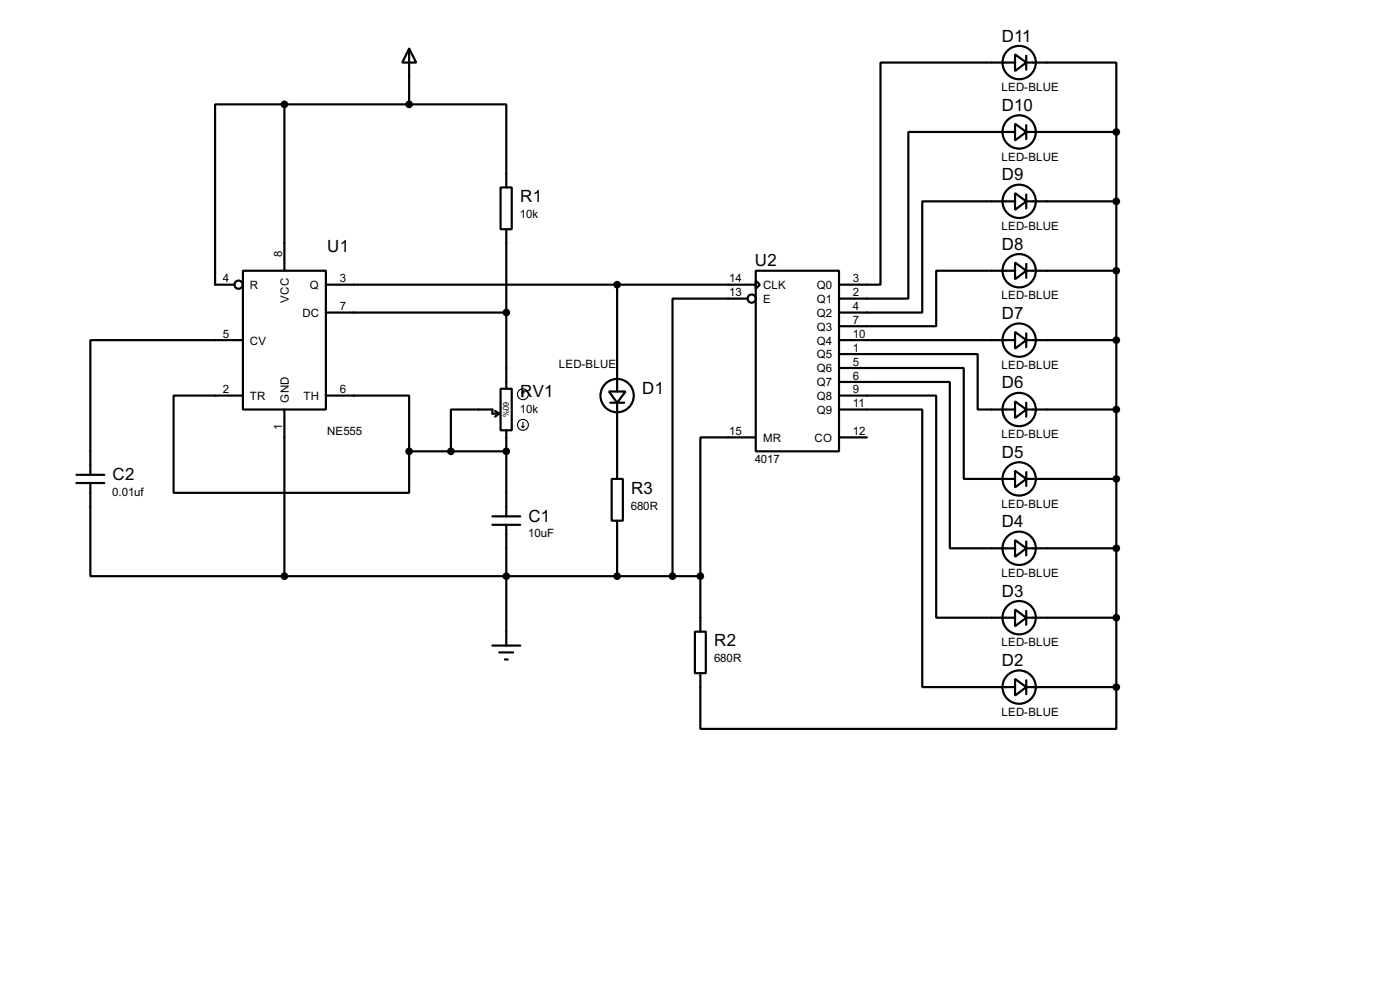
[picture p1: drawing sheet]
<svg xmlns="http://www.w3.org/2000/svg" width="256mm" height="180mm" viewBox="0 0 256 180" stroke-linecap="round" stroke-linejoin="round" font-family="sans-serif">
<g fill="none" stroke="#000" stroke-width=".4">
<path d="M52.1 19.1h-12.7v33h3.6M52.1 19.1v30.5M52.1 19.1h22.9M75 8.9l1.3 2.6h-2.6zM75 19.1h17.8v15.2M75 8.9v10.2M186 10l2 1.5-2 1.5zM186 11.5h-24.7v40.6h-7.6M188 11.5h16.5v12.7M188 10.2v2.6M91.7 34.3h2.1v7.7h-2.1zM186 35.4l2 1.5-2 1.5z"/>
<path d="M186 22.7l2 1.5-2 1.5zM186 24.2h-19.6v30.5h-12.7M186 36.9h-17v20.3h-15.3M188 24.2h16.5M188 36.9h16.5M188 22.9v2.6M188 35.6v2.6M204.5 24.2v101.6M44.5 49.6h15.2v25.4h-15.2zM59.7 57.2h33.1M59.7 52.1h78.8M92.8 42v29.2"/>
<path d="M113.1 52.1v19.6M137 54.7h-13.8v50.8M138.5 49.6h15.2v33h-15.2zM138.5 51.4l.7 .7-.7 .8zM186 48.1l2 1.5-2 1.5zM186 49.6h-14.5v10.1h-17.8M188 49.6h16.5M188 48.3v2.6M44.5 72.4h-12.7v17.8h43.2v-7.6M44.5 62.3h-27.9v24.6M52.1 75v30.5M59.7 72.4h15.3v10.2"/>
<path d="M90.7 75.2l.8 .5M91.5 75.7h-1.3v-.7h-7.6v7.6M91.5 75.7l-.8 .6M91.7 71.2h2.1v7.6h-2.1zM92.8 78.8v15.7M111.6 71.7h3l-1.5 2zM111.8 73.7h2.6M113.1 73.7v14M153.7 64.8h25.4v10.2h6.9M153.7 67.4h22.9v20.3h9.4M153.7 69.9h20.3v30.5h12M153.7 72.4h17.8v40.7h14.5"/>
<path d="M153.7 75h15.3v50.8h17M153.7 62.3h32.3M186 73.5l2 1.5-2 1.5zM186 60.8l2 1.5-2 1.5zM188 62.3h16.5M188 75h16.5M188 61v2.6M188 73.7v2.6M14 86.9h5.1M14 88.4h5.1M16.6 88.4v17.1h35.5M75 82.6h17.8"/>
<path d="M90.2 94.5h5.1M90.2 96.1h5.1M92.8 96.1v22.1M112.1 87.7h2v7.6h-2zM113.1 95.3v10.2M138.5 80.1h-10.2v25.4M153.7 80.1h5.1M186 98.9l2 1.5-2 1.5zM186 86.2l2 1.5-2 1.5zM188 87.7h16.5M188 86.4v2.6M188 99.1v2.6"/>
<path d="M52.1 105.5h76.2M90.2 118.2h5.1M91.5 119.4h2.5M127.3 115.6h2v7.6h-2zM128.3 105.5v10.1M186 111.6l2 1.5-2 1.5zM188 100.4h16.5M188 113.1h16.5M188 111.8v2.6M92.5 120.7h.5M128.3 123.2v10.2h76.2v-7.6M186 124.3l2 1.5-2 1.5z"/>
<path d="M188 125.8h16.5M188 124.5v2.6"/>
<circle cx="186.7" cy="11.5" r="3.1"/>
<circle cx="186.7" cy="36.9" r="3.1"/>
<circle cx="186.7" cy="24.2" r="3.1"/>
<circle cx="43.7" cy="52.1" r=".75"/>
<circle cx="137.7" cy="54.7" r=".75"/>
<circle cx="186.7" cy="49.6" r="3.1"/>
<circle cx="113" cy="72.4" r="3.1"/>
<circle cx="186.7" cy="62.3" r="3.1"/>
<circle cx="186.7" cy="75" r="3.1"/>
<circle cx="186.7" cy="87.7" r="3.1"/>
<circle cx="186.7" cy="113.1" r="3.1"/>
<circle cx="186.7" cy="100.4" r="3.1"/>
<circle cx="186.7" cy="125.8" r="3.1"/>
</g>
<circle cx="92.8" cy="82.6" r=".2" fill="#000"/>
<g fill="none" stroke="#000" stroke-width=".2">
<path d="M95.6 78l.2 .3M95.8 71.7v1M95.8 77.3v1M95.8 71.7l.3 .2M95.8 71.7l-.2 .2M96.1 78l-.3 .3"/>
<circle cx="95.8" cy="77.8" r="1"/>
<circle cx="95.8" cy="72.2" r="1"/>
</g>
<g fill="#000" stroke="#000" stroke-width=".4">
<circle cx="52.1" cy="19.1" r=".5"/>
<circle cx="74.9" cy="19.1" r=".5"/>
<circle cx="204.5" cy="24.2" r=".5"/>
<circle cx="204.5" cy="36.9" r=".5"/>
<circle cx="92.7" cy="57.2" r=".5"/>
<circle cx="113" cy="52.1" r=".5"/>
<circle cx="204.5" cy="49.6" r=".5"/>
<circle cx="204.5" cy="62.3" r=".5"/>
<circle cx="204.5" cy="75" r=".5"/>
<circle cx="74.9" cy="82.6" r=".5"/>
<circle cx="82.6" cy="82.6" r=".5"/>
<circle cx="92.7" cy="82.6" r=".5"/>
<circle cx="204.5" cy="87.7" r=".5"/>
<circle cx="52.1" cy="105.5" r=".5"/>
<circle cx="92.7" cy="105.5" r=".5"/>
<circle cx="113" cy="105.5" r=".5"/>
<circle cx="123.2" cy="105.5" r=".5"/>
<circle cx="128.3" cy="105.5" r=".5"/>
<circle cx="204.5" cy="113.1" r=".5"/>
<circle cx="204.5" cy="100.4" r=".5"/>
<circle cx="204.5" cy="125.8" r=".5"/>
</g>
<g font-size="3.5">
<text x="183.5" y="7.6">D11</text>
<text x="183.5" y="20.3">D10</text>
<text x="183.5" y="33">D9</text>
<text x="95.3" y="37">R1</text>
<text x="60" y="46.2">U1</text>
<text x="183.5" y="45.7">D8</text>
<text x="138.3" y="48.7">U2</text>
<text x="183.5" y="58.4">D7</text>
<text x="183.5" y="71.1">D6</text>
<text x="95.3" y="72.6">RV1</text>
<text x="117.7" y="72.1">D1</text>
<text x="183.5" y="83.8">D5</text>
<text x="20.6" y="87.8">C2</text>
<text x="96.8" y="95.5">C1</text>
<text x="115.6" y="90.4">R3</text>
<text x="183.5" y="96.5">D4</text>
<text x="183.5" y="109.2">D3</text>
<text x="130.9" y="118.3">R2</text>
<text x="183.5" y="121.9">D2</text>
</g>
<g font-size="2.4">
<text x="183.5" y="16.7">LED-BLUE</text>
<text x="183.5" y="29.4">LED-BLUE</text>
<text x="95.2" y="40">10k</text>
<text x="51.7" y="47" transform="rotate(-90 51.7 47)">8</text>
<text x="183.5" y="42.1">LED-BLUE</text>
<text x="40.8" y="51.7">4</text>
<text x="45.8" y="52.9">R</text>
<text x="56.8" y="52.9">Q</text>
<text x="62.3" y="51.7">3</text>
<text x="133.6" y="51.7">14</text>
<text x="139.8" y="52.9">CLK</text>
<text x="149.6" y="52.9">Q0</text>
<text x="156.3" y="51.7">3</text>
<text x="52.9" y="55.4" transform="rotate(-90 52.9 55.4)">VCC</text>
<text x="55.4" y="58">DC</text>
<text x="62.3" y="56.8">7</text>
<text x="133.6" y="54.3">13</text>
<text x="139.8" y="55.4">E</text>
<text x="149.6" y="55.4">Q1</text>
<text x="149.6" y="58">Q2</text>
<text x="156.3" y="54.3">2</text>
<text x="156.3" y="56.8">4</text>
<text x="156.3" y="59.3">7</text>
<text x="183.5" y="54.8">LED-BLUE</text>
<text x="40.8" y="61.9">5</text>
<text x="45.8" y="63.1">CV</text>
<text x="149.6" y="60.5">Q3</text>
<text x="149.6" y="63.1">Q4</text>
<text x="149.6" y="65.6">Q5</text>
<text x="156.3" y="61.9">10</text>
<text x="156.3" y="64.4">1</text>
<text x="40.8" y="72">2</text>
<text x="62.3" y="72">6</text>
<text x="102.4" y="67.4">LED-BLUE</text>
<text x="149.6" y="68.1">Q6</text>
<text x="149.6" y="70.7">Q7</text>
<text x="156.3" y="67">5</text>
<text x="156.3" y="69.5">6</text>
<text x="156.3" y="72">9</text>
<text x="183.5" y="67.5">LED-BLUE</text>
<text x="45.8" y="73.2">TR</text>
<text x="52.9" y="73.7" transform="rotate(-90 52.9 73.7)">GND</text>
<text x="55.6" y="73.2">TH</text>
<text x="95.2" y="75.5">10k</text>
<text x="149.6" y="73.2">Q8</text>
<text x="149.6" y="75.8">Q9</text>
<text x="156.3" y="74.6">11</text>
<text x="51.7" y="78.7" transform="rotate(-90 51.7 78.7)">1</text>
<text x="59.9" y="79.7">NE555</text>
<text x="133.6" y="79.7">15</text>
<text x="139.8" y="80.8">MR</text>
<text x="149.2" y="80.8">CO</text>
<text x="156.3" y="79.7">12</text>
<text x="183.5" y="80.2">LED-BLUE</text>
<text x="138.3" y="84.8">4017</text>
<text x="20.6" y="90.8">0.01uf</text>
<text x="115.6" y="93.3">680R</text>
<text x="183.5" y="92.9">LED-BLUE</text>
<text x="96.8" y="98.4">10uF</text>
<text x="183.5" y="105.6">LED-BLUE</text>
<text x="183.5" y="118.3">LED-BLUE</text>
<text x="130.8" y="121.2">680R</text>
<text x="183.5" y="131">LED-BLUE</text>
</g>
<text font-size="1.7" x="92.2" y="73.5" transform="rotate(90 92.2 73.5)">60%</text>
</svg>
